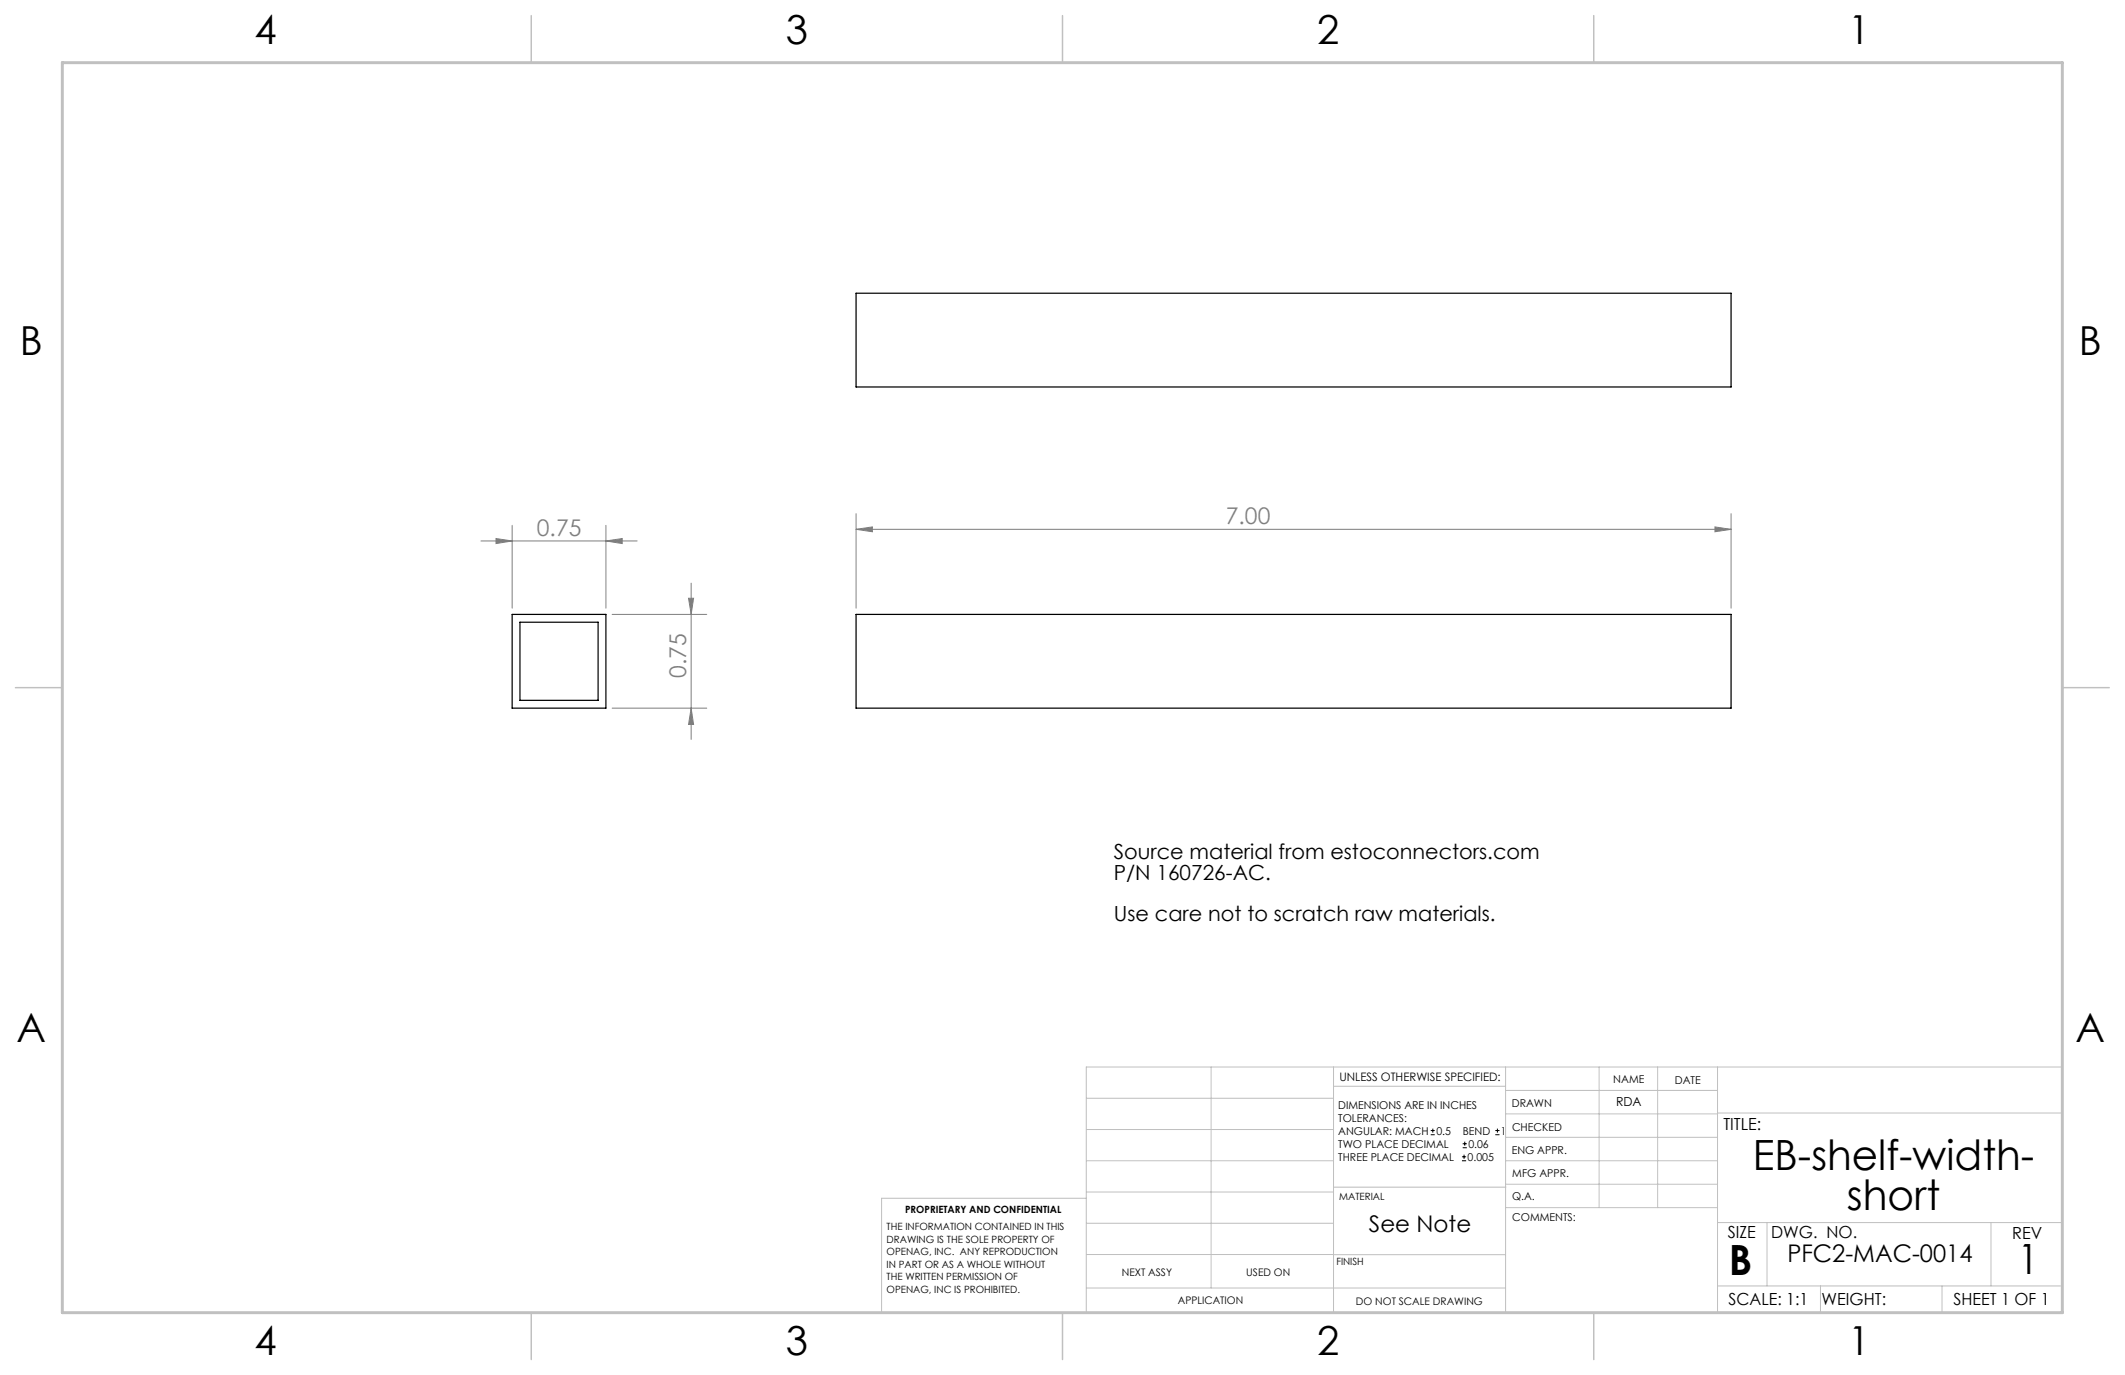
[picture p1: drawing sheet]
<svg xmlns="http://www.w3.org/2000/svg" width="432mm" height="279mm" viewBox="0 0 432 279" stroke-linecap="round" stroke-linejoin="round" font-family="sans-serif">
<path d="M290.7 230.6h.8M290.7 229.7h.8M291.1 229.3v.9M297.1 235.9h.8M297.1 235.1h.8M297.2 233.2h.9M297.2 232.4h.9M297.5 234.6v.9M297.6 232v.8M303.8 230.6h.9M303.8 229.7h.9M304.3 229.3v.9" fill="none" stroke="#000" stroke-width=".2"/>
<g fill="none" stroke="#808080" stroke-width=".2">
<path d="M97.7 109.9h31.8M100.8 109.4l3.3 .5-3.3 .6zM104.1 106.8v16.8M123.1 109.9l3.3-.5v1.1zM123.1 106.8v16.8M140.4 118.5v31.7M174 107.6l3.3-.5v1zM174 104.4v19.2M174 107.6h177.8M348.5 107.1l3.3 .5-3.3 .5zM351.8 104.4v19.2M124.4 124.8h19.2"/>
<path d="M139.9 121.6h1l-.5 3.2zM124.4 143.9h19.2M140.4 143.9l.5 3.3h-1z"/>
</g>
<g fill="none" stroke="#c0c0c0" stroke-width=".2">
<path d="M246.1 216.8v44.9M271 216.8v49.9M305.9 216.8v49.9M324.9 216.8v28.6M336.8 216.8v28.6M349 216.8v49.9M220.7 235.9h50.3M220.7 229.5h50.3M220.7 223.2h50.3M271 220.7h34.9M305.9 231.1h43.1M305.9 226.3h43.1"/>
<path d="M305.9 221.6h43.1M305.9 235.9h43.1M349 226.2h70.1M220.7 243.5h-41.6v23.2h240v-49.9h-198.4v49.9M220.7 248.6h50.3M220.7 242.2h50.3M220.7 254.9h50.3M271 255h34.9M271 241.2h35M305.9 240.6h43.1M306 245.4h43M349 248.4h70.1"/>
<path d="M359.1 248.4v12.9M404.6 248.4v12.9M220.7 261.7h85.2M349 261.3h70.1M369.9 261.3v5.4M394.6 261.3v5.4"/>
</g>
<path d="M107.9 3.2v9.5M215.9 3.2v9.5M323.8 3.2v9.5M3.1 139.7h9.6M419.1 139.7h9.5M107.9 266.7v9.6M215.9 266.7v9.6M323.8 266.7v9.6" fill="none" stroke="#c0c0c0" stroke-width=".3"/>
<path d="M12.7 12.7h406.4v254h-406.4z" fill="none" stroke="#c0c0c0" stroke-width=".6"/>
<g fill="#808080">
<path d="M348.5 107.1l3.3 .5-3.3 .5zM174 107.6l3.3-.5v1z"/>
<path d="M139.9 121.6h1l-.5 3.2zM140.4 143.9l.5 3.3h-1z"/>
<path d="M100.8 109.4l3.3 .5-3.3 .6zM123.1 109.9l3.3-.5v1.1z"/>
</g>
<path d="M174 59.6h177.8v19h-177.8zM104.1 124.8h19v19.1h-19zM105.7 126.4h15.8v15.9h-15.8zM174 124.8h177.8v19.1h-177.8z" fill="none" stroke="#000" stroke-width=".25"/>
<g font-size="8.5">
<text x="356.2" y="237.7">EB-shelf-width-</text>
<text x="375.3" y="245.8">short</text>
<text x="351.3" y="259">B</text>
<text x="410" y="258.9">1</text>
</g>
<g font-size="8.1">
<text x="51.7" y="9">4</text>
<text x="159.7" y="9">3</text>
<text x="267.6" y="9">2</text>
<text x="375.6" y="9">1</text>
<text x="4" y="72">B</text>
<text x="422.4" y="72">B</text>
<text x="3.3" y="211.7">A</text>
<text x="421.7" y="211.7">A</text>
<text x="51.7" y="275.2">4</text>
<text x="159.7" y="275.2">3</text>
<text x="267.6" y="275.2">2</text>
<text x="375.6" y="275.2">1</text>
</g>
<text font-size="4.9" x="363.2" y="256.5">PFC2-MAC-0014</text>
<g font-size="4.7" fill="#808080">
<text x="249.1" y="106.5">7.00</text>
<text x="109.1" y="108.9">0.75</text>
<text x="139.4" y="137.7" transform="rotate(-90 139.4 137.7)">0.75</text>
</g>
<text font-size="4.7" x="278.2" y="250.3">See Note</text>
<g font-size="4.2">
<text x="226.3" y="174.6">Source material from estoconnectors.com</text>
<text x="226.3" y="178.8">P/N 160726-AC.</text>
<text x="226.3" y="187.2">Use care not to scratch raw materials.</text>
</g>
<g font-size="3.4">
<text x="350.2" y="229.5">TITLE:</text>
<text x="351.1" y="251.6">SIZE</text>
<text x="359.9" y="251.6">DWG. NO.</text>
<text x="408.9" y="251.7">REV</text>
<text x="351.2" y="265.2">SCALE: 1:1</text>
<text x="370.1" y="265.3">WEIGHT:</text>
<text x="396.9" y="265.2">SHEET 1 OF 1</text>
</g>
<text font-size="2.5" x="328.4" y="224.8">RDA</text>
<text font-size="2.4" x="272.2" y="219.7">UNLESS OTHERWISE SPECIFIED:</text>
<g font-size="2.2">
<text x="327.8" y="220.1">NAME</text>
<text x="340.3" y="220.2">DATE</text>
<text x="271.9" y="225.3">DIMENSIONS ARE IN INCHES</text>
<text x="271.9" y="227.9">TOLERANCES:</text>
<text x="307.2" y="224.9">DRAWN</text>
<text x="271.9" y="233.2">TWO PLACE DECIMAL</text>
<text x="271.9" y="230.6">ANGULAR: MACH</text>
<text x="291.9" y="230.6">0.5</text>
<text x="297.2" y="230.6">BEND</text>
<text x="298.4" y="233.2">0.06</text>
<text x="305" y="230.6">1</text>
<text x="307.3" y="229.8">CHECKED</text>
<text x="271.9" y="235.9">THREE PLACE DECIMAL</text>
<text x="298.2" y="235.9">0.005</text>
<text x="307.2" y="234.5">ENG APPR.</text>
<text x="307.3" y="239.2">MFG APPR.</text>
<text x="307.3" y="243.9">Q.A.</text>
<text x="307.3" y="248.1">COMMENTS:</text>
</g>
<g font-size="2.1">
<text x="227.9" y="259.2">NEXT ASSY</text>
<text x="253.3" y="259.2">USED ON</text>
<text x="239.3" y="265">APPLICATION</text>
<text x="275.5" y="265.1">DO NOT SCALE DRAWING</text>
</g>
<g font-size="2">
<text x="272.1" y="243.9">MATERIAL</text>
<text x="180.2" y="250">THE INFORMATION CONTAINED IN THIS</text>
<text x="183.9" y="246.4">PROPRIETARY AND CONFIDENTIAL</text>
<text x="180.2" y="252.5">DRAWING IS THE SOLE PROPERTY OF</text>
<text x="180.2" y="255.1">OPENAG, INC. ANY REPRODUCTION</text>
<text x="180.2" y="257.6">IN PART OR AS A WHOLE WITHOUT</text>
<text x="271.5" y="257">FINISH</text>
<text x="180.2" y="260.1">THE WRITTEN PERMISSION OF</text>
<text x="180.2" y="262.6">OPENAG, INC IS PROHIBITED.</text>
</g>
</svg>
